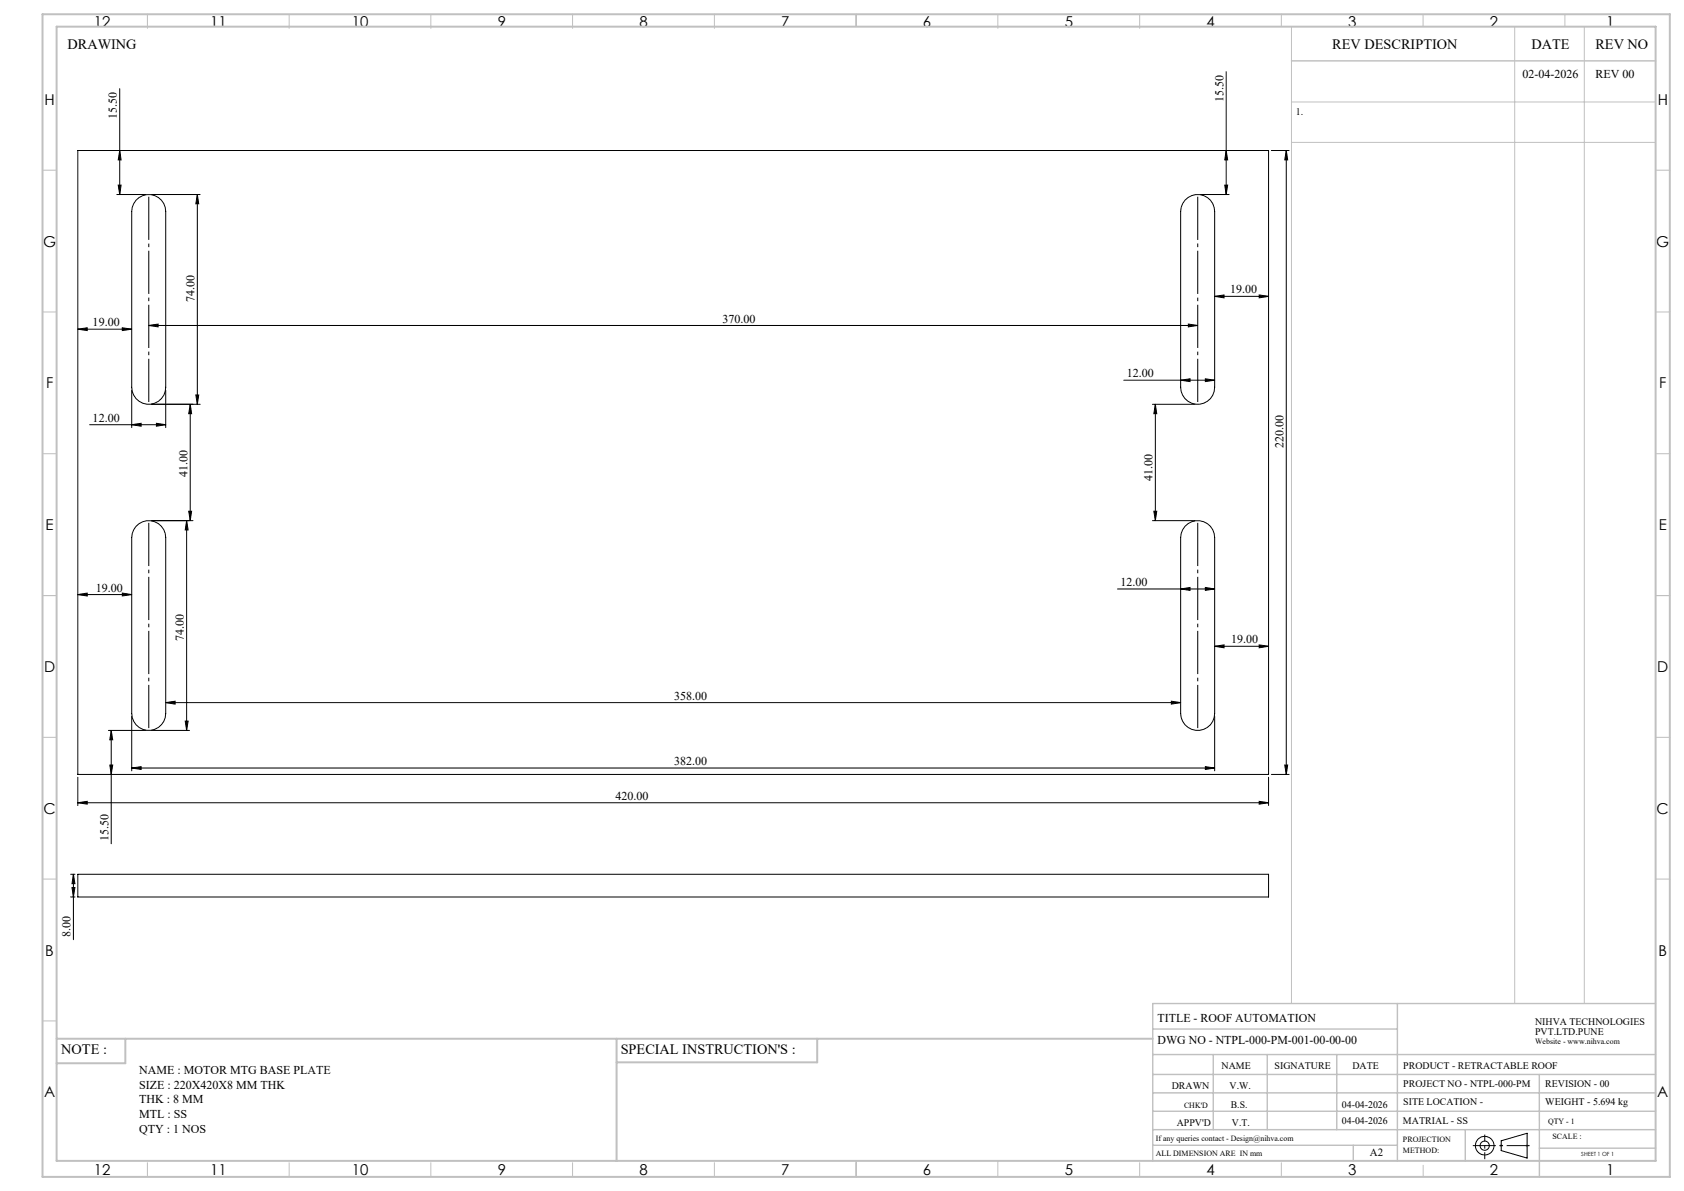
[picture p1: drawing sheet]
<svg xmlns="http://www.w3.org/2000/svg" width="594mm" height="420mm" viewBox="0 0 594 420" stroke-linecap="round" stroke-linejoin="round" font-family="sans-serif">
<g fill="none" stroke="#000" stroke-width=".35">
<path d="M42.2 31.3v37.3M432.5 25.3v43.3M27.4 53.1h420.1v220h-420.1zM42.2 53.1l.5 3.3h-1zM432.5 53.1l.5 3.3h-1zM448.5 53.1h6.2M453.7 53.1v220M453.7 53.1l.5 3.3h-1zM41.2 68.6h10.3M41.7 65.3h1l-.5 3.3zM48 70.6a6 6 0 0 1 6.6-1.6 6 6 0 0 1 3.9 5.6v62a6 6 0 0 1-6 6 6 6 0 0 1-6-6v-62l.1-1.5zM53.4 68.6h17.2"/>
<path d="M69.6 68.6v74M69.6 68.6l.5 3.3h-1zM418 70.6a6 6 0 0 1 6.6-1.6 6 6 0 0 1 3.8 5.6v62a6 6 0 0 1-5.9 6 6 6 0 0 1-6-6v-62l.1-1.5zM423.5 68.6h10M432 65.3h1l-.5 3.3zM27.4 116.1l3.4-.5v1zM27.4 116.1h19.1M43.1 115.6l3.4 .5-3.4 .5zM52.5 114.8l3.3-.5v1zM52.5 114.8h370M419.2 114.3l3.3 .5-3.3 .5zM428.4 104.5l3.4-.5v1z"/>
<path d="M428.4 104.5h19.1M444.1 104l3.4 .5-3.4 .5zM46.5 137.6v13.2M58.5 137.6v13.2M69.1 139.3h1l-.5 3.3zM396.4 134.1h32M416.5 134.1l3.3-.5v1zM425.2 133.6l3.2 .5-3.2 .5zM31.6 149.8h26.9M46.5 149.8l3.3-.5v1zM55.2 149.3l3.3 .5-3.3 .5zM67.1 142.6l.5 3.3h-1z"/>
<path d="M67.1 142.6v41M70.6 142.6h-17.2M406.5 142.6h15M407.5 142.6l.5 3.3h-1zM407.5 142.6v41M48 185.6a6 6 0 0 1 6.6-1.6 6 6 0 0 1 3.9 5.6v62a6 6 0 0 1-6 6 6 6 0 0 1-6-6v-62l.1-1.4zM53.4 183.6h14.7M65.8 183.6v74M65.8 183.6l.6 3.3h-1.1zM66.6 180.3h1l-.5 3.3zM406.5 183.6h15M407 180.3h1l-.5 3.3z"/>
<path d="M418 185.6a6 6 0 0 1 6.6-1.6 6 6 0 0 1 3.8 5.6v62a6 6 0 0 1-5.9 6 6 6 0 0 1-6-6v-62l.1-1.4zM27.4 209.7l3.4-.6v1.1zM27.4 209.7h19.1M43.1 209.1l3.4 .6-3.4 .5zM394.2 207.7h34.2M416.5 207.7l3.3-.5v1zM425.2 207.2l3.2 .5-3.2 .5zM428.4 227.9l3.4-.5v1zM428.4 227.9h19.1M444.1 227.4l3.4 .5-3.4 .5zM38.2 257.6h13.3M39.2 257.6l.6 3.3h-1.1z"/>
<path d="M39.2 257.6v40M46.5 252.6v19.2M53.4 257.6h13.5M58.5 247.8l3.3-.5v1zM58.5 247.8h358M65.3 254.3h1.1l-.6 3.3zM413.2 247.3l3.3 .5-3.3 .5zM428.4 252.6v19.2M27.4 274.1v10M38.7 269.8h1.1l-.6 3.3zM46.5 270.8l3.3-.4v.9zM46.5 270.8h381.9"/>
<path d="M425.2 270.4l3.2 .4-3.2 .5zM447.5 274.1v10M448.5 273.1h6.2M453.2 269.8h1l-.5 3.3zM27.4 283.1l3.4-.5v1zM27.4 283.1h420.1M444.1 282.6l3.4 .5-3.4 .5zM24.9 308.3h1.6M24.9 316.3h1.6M25.4 313h1l-.5 3.3zM25.9 308.3v23.1M25.9 308.3l.5 3.3h-1z"/>
<path d="M27.4 308.3h420.1v8h-420.1zM529.5 402.3l9.2-2.7v8.8l-9.2-2.7z"/>
<circle cx="523.7" cy="404" r="1.62"/>
<circle cx="523.7" cy="404" r="3.3"/>
</g>
<g fill="none" stroke="#c0c0c0" stroke-width=".35">
<path d="M52 5v5M102 5v5M152 5v5M202 5v5M252 5v5M302 5v4.4M352 5v5M402 5v5M452 5v4.4M455.5 9.4v344.5M502 5v4.4M534.3 9.4v344.5"/>
<path d="M552 5v4.4M558.8 9.4v344.5M455.5 36h128.5M455.5 50.2h128.5M15 60h5M584 60h5M15 110h5M584 110h5M15 160h5M584 160h5M15 210h5M584 210h5"/>
<path d="M15 260h5M584 260h5M15 310h5M584 310h5M15 360h5M52 410v5M102 410v5M152 410v5M202 410v5M252 410v5M302 409.4v5.6M352 409.4v5.6"/>
<path d="M402 410v5M452 410v5M502 410.9v4.1M529 404h1M529.2 403.7l.7 .7M529.5 403.5v1M529.9 403.7l-.7 .7M538.1 404h1.1M538.3 403.7l.7 .7M538.7 403.5v1M539 403.7l-.7 .7"/>
</g>
<path d="M519.5 404h20.1" fill="none" stroke="#000" stroke-width=".35" stroke-dasharray="15.2 1.3 1.3 1.3" stroke-dashoffset="7.1" stroke-linecap="butt"/>
<path d="M523.7 408.8v-8.7" fill="none" stroke="#000" stroke-width=".35" stroke-dasharray="15.2 1.3 1.3 1.3" stroke-dashoffset="12.8" stroke-linecap="butt"/>
<path d="M52.5 142.6v-74M422.5 142.6v-74M52.5 257.6v-74M422.5 257.6v-74" fill="none" stroke="#000" stroke-width=".35" stroke-dasharray="15.2 1.3 1.3 1.3" stroke-dashoffset="-.8" stroke-linecap="butt"/>
<g fill="none" stroke="#c0c0c0" stroke-width=".5">
<path d="M455.5 21.5h128.5M492.9 353.9v55.5M584 353.9h-177.4v55.5M406.6 371.9h177.4M406.6 378.9h177.4M406.6 362.9h86.3M428 371.9v26.5M447 371.9v26.5M471.5 371.9v26.5M543 378.9v36.1M406.6 391.9h177.4M406.6 385.4h177.4"/>
<path d="M406.6 398.4h177.4M516.9 398.4v11M406.6 403.9h86.3M477.3 403.9v5.5M543 404.9h41"/>
</g>
<path d="M15 5h574v410h-574zM20 9.4h564v400h-564zM20 366.3h386.6M44.2 366.3v8.6h-24.2M217.5 366.3v43.1M288.3 366.3v8.3h-70.8" fill="none" stroke="#c0c0c0" stroke-width=".7"/>
<g fill="#000">
<path d="M52.5 114.8l3.3-.5v1zM419.2 114.3l3.3 .5-3.3 .5z"/>
<path d="M428.4 104.5l3.4-.5v1zM444.1 104l3.4 .5-3.4 .5zM428.4 227.9l3.4-.5v1zM444.1 227.4l3.4 .5-3.4 .5z"/>
<path d="M46.5 149.8l3.3-.5v1zM55.2 149.3l3.3 .5-3.3 .5z"/>
<path d="M69.1 139.3h1l-.5 3.3zM69.6 68.6l.5 3.3h-1zM65.3 254.3h1.1l-.6 3.3zM65.8 183.6l.6 3.3h-1.1z"/>
<path d="M407.5 142.6l.5 3.3h-1zM407 180.3h1l-.5 3.3zM39.2 257.6l.6 3.3h-1.1zM38.7 269.8h1.1l-.6 3.3z"/>
<path d="M66.6 180.3h1l-.5 3.3zM67.1 142.6l.5 3.3h-1zM41.7 65.3h1l-.5 3.3zM42.2 53.1l.5 3.3h-1zM432 65.3h1l-.5 3.3zM432.5 53.1l.5 3.3h-1z"/>
<path d="M43.1 209.1l3.4 .6-3.4 .5zM27.4 209.7l3.4-.6v1.1zM43.1 115.6l3.4 .5-3.4 .5zM27.4 116.1l3.4-.5v1zM425.2 133.6l3.2 .5-3.2 .5zM416.5 134.1l3.3-.5v1z"/>
<path d="M425.2 207.2l3.2 .5-3.2 .5zM416.5 207.7l3.3-.5v1z"/>
<path d="M58.5 247.8l3.3-.5v1zM413.2 247.3l3.3 .5-3.3 .5zM46.5 270.8l3.3-.4v.9zM425.2 270.4l3.2 .4-3.2 .5z"/>
<path d="M453.2 269.8h1l-.5 3.3zM453.7 53.1l.5 3.3h-1z"/>
<path d="M27.4 283.1l3.4-.5v1zM444.1 282.6l3.4 .5-3.4 .5z"/>
<path d="M25.9 308.3l.5 3.3h-1zM25.4 313h1l-.5 3.3z"/>
</g>
<g font-size="5.3">
<text x="33.1" y="9.5">12</text>
<text x="74.1" y="9.5">11</text>
<text x="124.1" y="9.5">10</text>
<text x="175.6" y="9.5">9</text>
<text x="225.6" y="9.5">8</text>
<text x="275.6" y="9.5">7</text>
<text x="325.6" y="9.5">6</text>
<text x="375.6" y="9.5">5</text>
<text x="425.6" y="9.5">4</text>
<text x="475.6" y="9.5">3</text>
<text x="525.6" y="9.5">2</text>
<text x="566.6" y="9.5">1</text>
<text x="15.7" y="37">H</text>
<text x="584.7" y="37">H</text>
<text x="15.2" y="87">G</text>
<text x="584.2" y="87">G</text>
<text x="16.2" y="137">F</text>
<text x="585.2" y="137">F</text>
<text x="16.1" y="187">E</text>
<text x="585.1" y="187">E</text>
<text x="15.5" y="237">D</text>
<text x="584.5" y="237">D</text>
<text x="15.4" y="287">C</text>
<text x="584.4" y="287">C</text>
<text x="16" y="337">B</text>
<text x="585" y="337">B</text>
<text x="15.5" y="387">A</text>
<text x="584.5" y="387">A</text>
<text x="33.1" y="414.5">12</text>
<text x="74.1" y="414.5">11</text>
<text x="124.1" y="414.5">10</text>
<text x="175.6" y="414.5">9</text>
<text x="225.6" y="414.5">8</text>
<text x="275.6" y="414.5">7</text>
<text x="325.6" y="414.5">6</text>
<text x="375.6" y="414.5">5</text>
<text x="425.6" y="414.5">4</text>
<text x="475.6" y="414.5">3</text>
<text x="525.6" y="414.5">2</text>
<text x="566.6" y="414.5">1</text>
</g>
<g font-size="5">
<text x="23.8" y="17.2">DRAWING</text>
<text x="470" y="17.4">REV DESCRIPTION</text>
<text x="540.2" y="17.4">DATE</text>
<text x="562.8" y="17.4">REV NO</text>
<text x="21.6" y="371.8">NOTE :</text>
<text x="218.9" y="371.8">SPECIAL INSTRUCTION'S :</text>
</g>
<g font-size="4.2">
<text x="537.1" y="27.6">02-04-2026</text>
<text x="562.8" y="27.6">REV 00</text>
<text x="431.5" y="35.8" transform="rotate(-90 431.5 35.8)">15.50</text>
<text x="41.2" y="41.8" transform="rotate(-90 41.2 41.8)">15.50</text>
<text x="68.6" y="106.4" transform="rotate(-90 68.6 106.4)">74.00</text>
<text x="434" y="103.5">19.00</text>
<text x="254.9" y="113.7">370.00</text>
<text x="32.7" y="115.1">19.00</text>
<text x="397.5" y="133">12.00</text>
<text x="32.7" y="148.8">12.00</text>
<text x="452.7" y="158.1" transform="rotate(-90 452.7 158.1)">220.00</text>
<text x="66.1" y="168.2" transform="rotate(-90 66.1 168.2)">41.00</text>
<text x="406.5" y="169.5" transform="rotate(-90 406.5 169.5)">41.00</text>
<text x="33.8" y="208.6">19.00</text>
<text x="395.3" y="206.7">12.00</text>
<text x="64.9" y="226.1" transform="rotate(-90 64.9 226.1)">74.00</text>
<text x="434.3" y="226.9">19.00</text>
<text x="237.8" y="246.8">358.00</text>
<text x="237.8" y="269.8">382.00</text>
<text x="217.1" y="282.1">420.00</text>
<text x="38.3" y="296.5" transform="rotate(-90 38.3 296.5)">15.50</text>
<text x="24.9" y="330.3" transform="rotate(-90 24.9 330.3)">8.00</text>
<text x="408.3" y="360.3">TITLE - ROOF AUTOMATION</text>
<text x="408.3" y="368.2">DWG NO - NTPL-000-PM-001-00-00-00</text>
<text x="49.1" y="378.6">NAME : MOTOR MTG BASE PLATE</text>
<text x="49.1" y="383.9">SIZE : 220X420X8 MM THK</text>
<text x="49.1" y="389.1">THK : 8 MM</text>
<text x="49.1" y="394.3">MTL : SS</text>
<text x="49.1" y="399.6">QTY : 1 NOS</text>
</g>
<text font-size="3.9" x="483.2" y="407.7">A2</text>
<g font-size="3.5">
<text x="457" y="40.6">1.</text>
<text x="541.5" y="361.3">NIHVA TECHNOLOGIES</text>
<text x="541.5" y="364.9">PVT.LTD.PUNE</text>
<text x="430.9" y="377">NAME</text>
<text x="449.6" y="377">SIGNATURE</text>
<text x="477" y="377">DATE</text>
<text x="495" y="377">PRODUCT - RETRACTABLE ROOF</text>
<text x="495" y="383.3">PROJECT NO - NTPL-000-PM</text>
<text x="545.1" y="383.3">REVISION - 00</text>
<text x="413.3" y="384.1">DRAWN</text>
<text x="433.7" y="384.1">V.W.</text>
<text x="495" y="389.8">SITE LOCATION -</text>
<text x="545.1" y="389.8">WEIGHT - 5.694 kg</text>
<text x="434.1" y="390.6">B.S.</text>
<text x="473.4" y="390.6">04-04-2026</text>
<text x="415.1" y="396.9">APPV'D</text>
<text x="434.6" y="396.9">V.T.</text>
<text x="473.4" y="396.5">04-04-2026</text>
<text x="494.8" y="396.5">MATRIAL - SS</text>
</g>
<g font-size="2.8">
<text x="541.5" y="368.3">Website - www.nihva.com</text>
<text x="417.6" y="390.6">CHK'D</text>
<text x="546.1" y="396.5">QTY - 1</text>
<text x="547.6" y="401.7">SCALE :</text>
<text x="407.7" y="402.2">If any queries contact - Design@nihva.com</text>
<text x="407.7" y="407.7">ALL DIMENSION ARE IN mm</text>
<text x="494.8" y="402.7">PROJECTION</text>
<text x="494.8" y="406.5">METHOD:</text>
</g>
<text font-size="2" x="557.8" y="407.8">SHEET 1 OF 1</text>
</svg>
